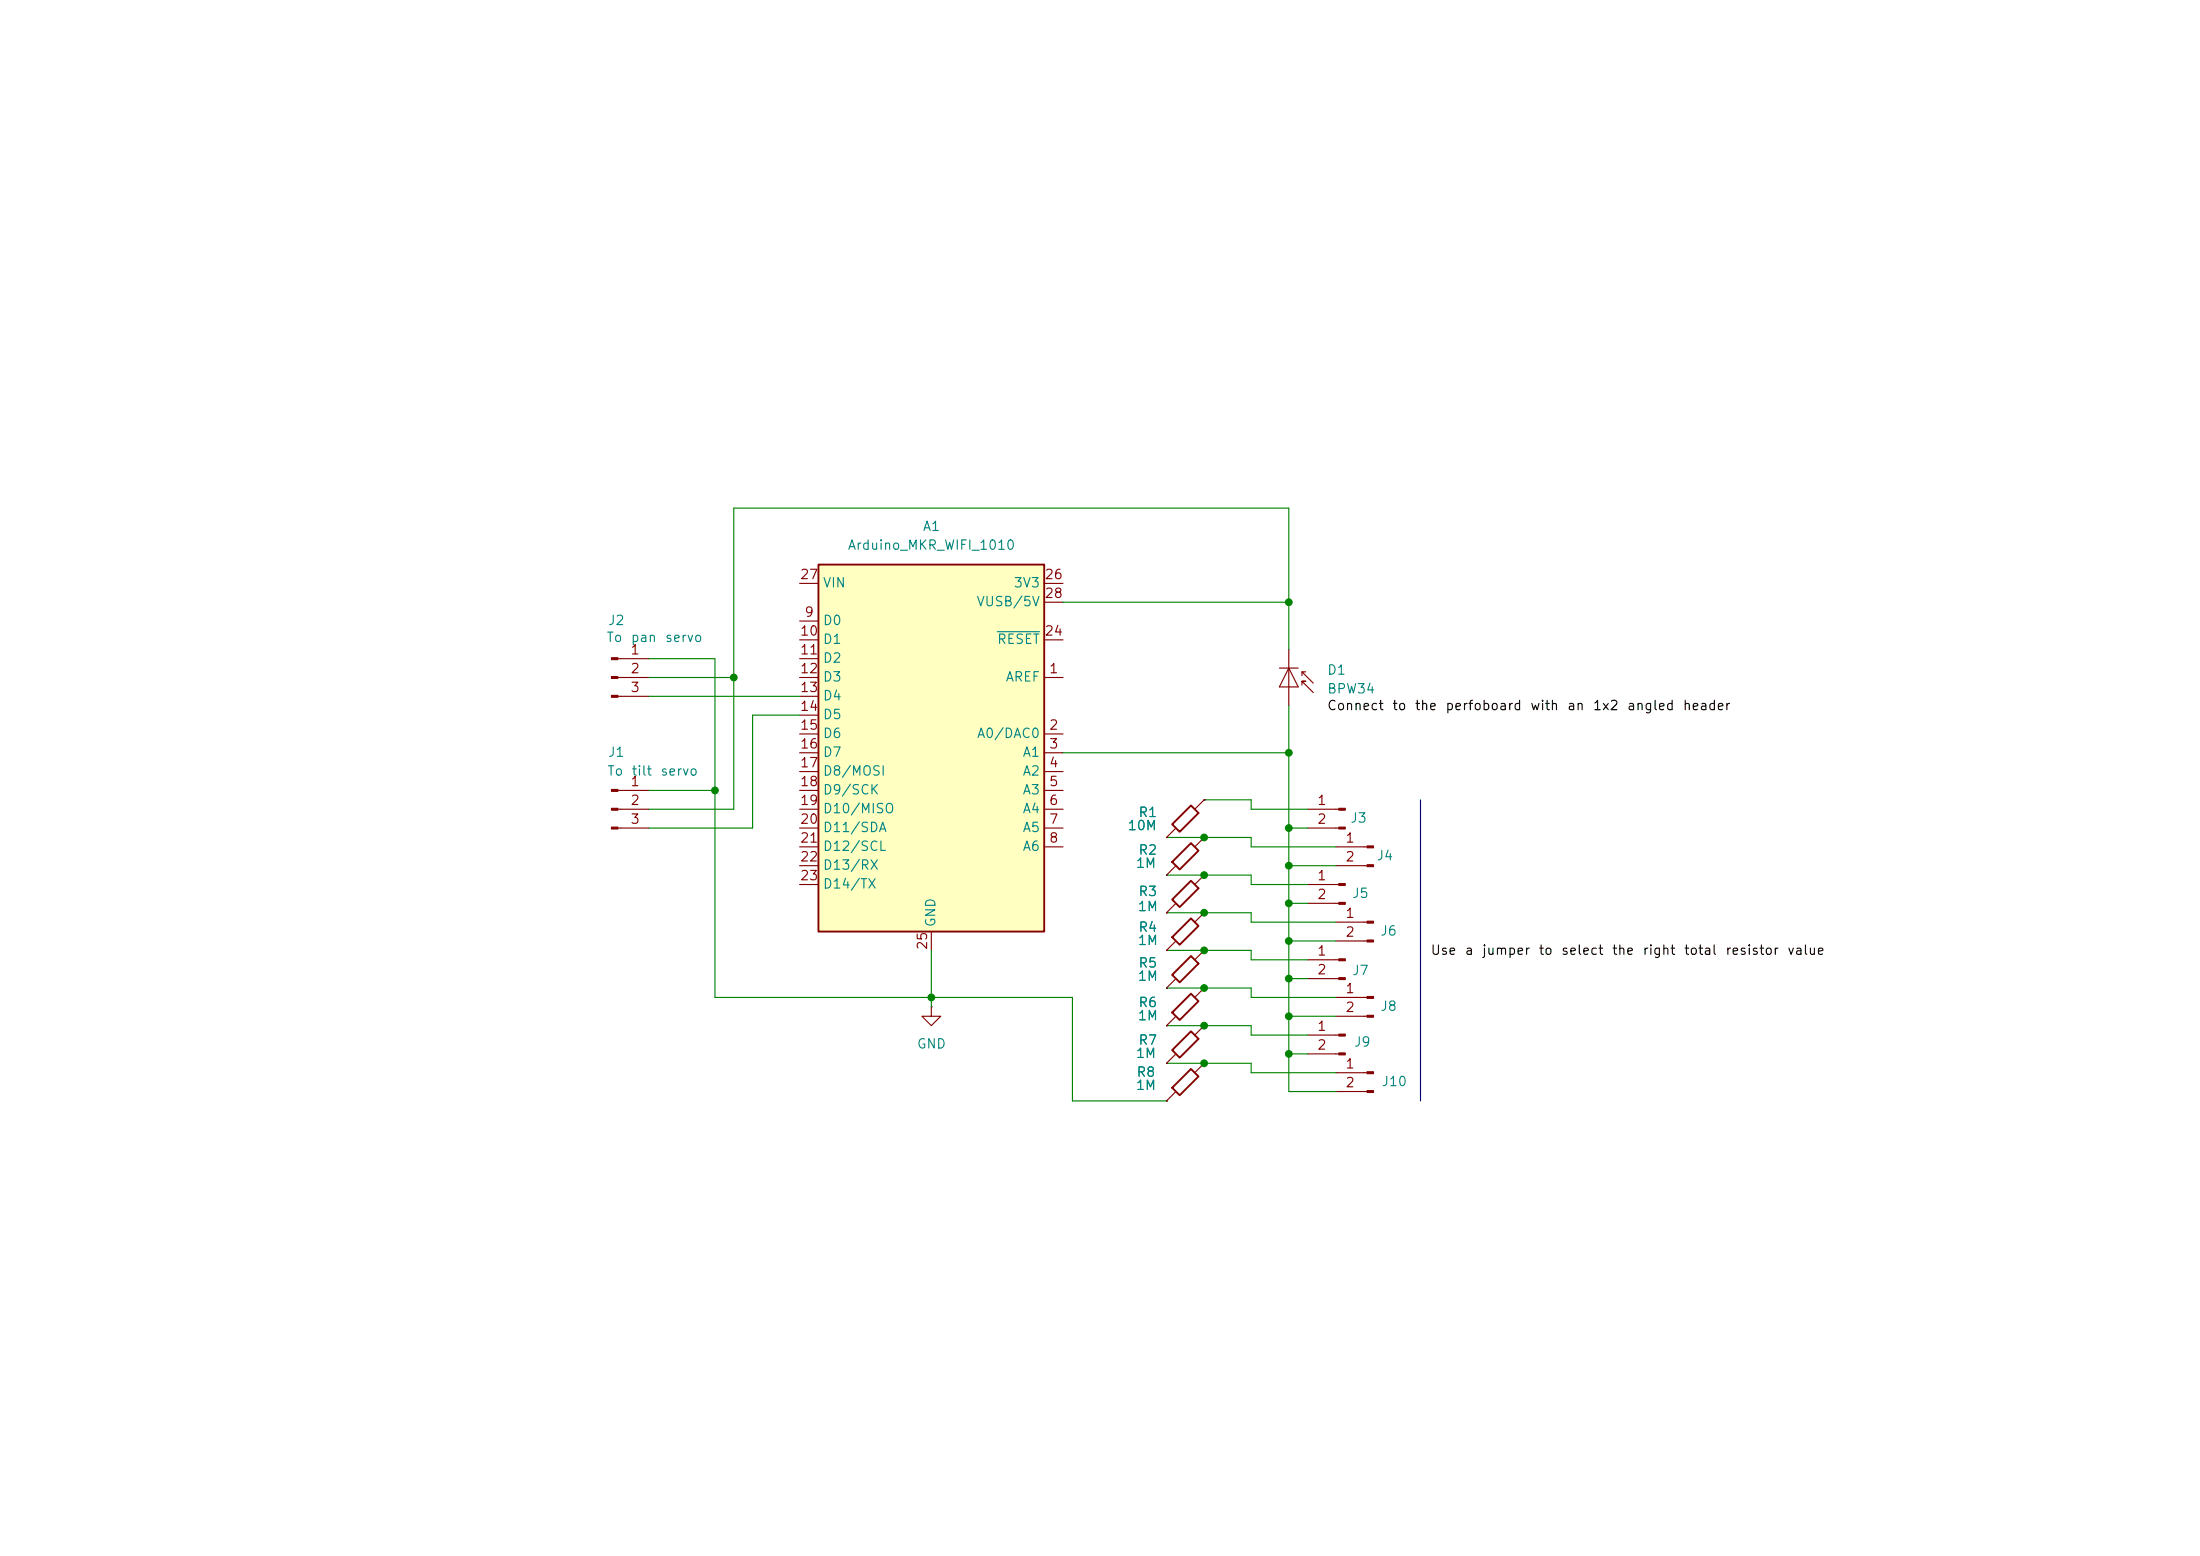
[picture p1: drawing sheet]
(kicad_sch
 (version 20260306)
 (generator "eeschema")
 (generator_version "10.0")
 (paper "A4")
 (lib_symbols
  (symbol "Connector:Conn_01x02_Pin"
   (pin_names
    (offset 1.016) (hide yes)) (exclude_from_sim no) (in_bom yes) (on_board yes)
   (in_pos_files yes)
   (duplicate_pin_numbers_are_jumpers no)
   (property "Reference" "J" (at 0 2.54 0) (show_name no) (do_not_autoplace no) (effects (font (size 1.27 1.27))))
   (property "Value" "Conn_01x02_Pin" (at 0 -5.08 0) (show_name no) (do_not_autoplace no) (effects (font (size 1.27 1.27))))
   (property "Footprint" "" (at 0 0 0) (show_name no) (do_not_autoplace no) (hide yes) (effects (font (size 1.27 1.27))))
   (property "Datasheet" "" (at 0 0 0) (show_name no) (do_not_autoplace no) (hide yes) (effects (font (size 1.27 1.27))))
   (property "Description" "Generic connector, single row, 01x02, script generated" (at 0 0 0) (show_name no) (do_not_autoplace no) (hide yes) (effects (font (size 1.27 1.27))))
   (property "ki_locked" "" (at 0 0 0) (show_name no) (do_not_autoplace no) (effects (font (size 1.27 1.27))))
   (symbol "Conn_01x02_Pin_1_1"
    (rectangle (start 0.8636 0.127) (end 0 -0.127) (stroke (width 0.1524) (type default)) (fill (type outline)))
    (rectangle (start 0.8636 -2.413) (end 0 -2.667) (stroke (width 0.1524) (type default)) (fill (type outline)))
    (polyline (pts (xy 1.27 0) (xy 0.8636 0)) (stroke (width 0.1524) (type default)) (fill (type none)))
    (polyline (pts (xy 1.27 -2.54) (xy 0.8636 -2.54)) (stroke (width 0.1524) (type default)) (fill (type none)))
    (pin passive line (at 5.08 0 180) (length 3.81) (name "Pin_1" (effects (font (size 1.27 1.27)))) (number "1" (effects (font (size 1.27 1.27)))))
    (pin passive line (at 5.08 -2.54 180) (length 3.81) (name "Pin_2" (effects (font (size 1.27 1.27)))) (number "2" (effects (font (size 1.27 1.27))))))
   (embedded_fonts no))
  (symbol "Connector:Conn_01x03_Pin"
   (pin_names
    (offset 1.016) (hide yes)) (exclude_from_sim no) (in_bom yes) (on_board yes)
   (in_pos_files yes)
   (duplicate_pin_numbers_are_jumpers no)
   (property "Reference" "J" (at 0 5.08 0) (show_name no) (do_not_autoplace no) (effects (font (size 1.27 1.27))))
   (property "Value" "Conn_01x03_Pin" (at 0 -5.08 0) (show_name no) (do_not_autoplace no) (effects (font (size 1.27 1.27))))
   (property "Footprint" "" (at 0 0 0) (show_name no) (do_not_autoplace no) (hide yes) (effects (font (size 1.27 1.27))))
   (property "Datasheet" "" (at 0 0 0) (show_name no) (do_not_autoplace no) (hide yes) (effects (font (size 1.27 1.27))))
   (property "Description" "Generic connector, single row, 01x03, script generated" (at 0 0 0) (show_name no) (do_not_autoplace no) (hide yes) (effects (font (size 1.27 1.27))))
   (property "ki_locked" "" (at 0 0 0) (show_name no) (do_not_autoplace no) (effects (font (size 1.27 1.27))))
   (symbol "Conn_01x03_Pin_1_1"
    (rectangle (start 0.8636 2.667) (end 0 2.413) (stroke (width 0.1524) (type default)) (fill (type outline)))
    (rectangle (start 0.8636 0.127) (end 0 -0.127) (stroke (width 0.1524) (type default)) (fill (type outline)))
    (rectangle (start 0.8636 -2.413) (end 0 -2.667) (stroke (width 0.1524) (type default)) (fill (type outline)))
    (polyline (pts (xy 1.27 2.54) (xy 0.8636 2.54)) (stroke (width 0.1524) (type default)) (fill (type none)))
    (polyline (pts (xy 1.27 0) (xy 0.8636 0)) (stroke (width 0.1524) (type default)) (fill (type none)))
    (polyline (pts (xy 1.27 -2.54) (xy 0.8636 -2.54)) (stroke (width 0.1524) (type default)) (fill (type none)))
    (pin passive line (at 5.08 2.54 180) (length 3.81) (name "Pin_1" (effects (font (size 1.27 1.27)))) (number "1" (effects (font (size 1.27 1.27)))))
    (pin passive line (at 5.08 0 180) (length 3.81) (name "Pin_2" (effects (font (size 1.27 1.27)))) (number "2" (effects (font (size 1.27 1.27)))))
    (pin passive line (at 5.08 -2.54 180) (length 3.81) (name "Pin_3" (effects (font (size 1.27 1.27)))) (number "3" (effects (font (size 1.27 1.27))))))
   (embedded_fonts no))
  (symbol "Device:R_45deg"
   (pin_numbers (hide yes))
   (pin_names
    (offset 0)) (exclude_from_sim no) (in_bom yes) (on_board yes)
   (in_pos_files yes)
   (duplicate_pin_numbers_are_jumpers no)
   (property "Reference" "R" (at 5.08 2.54 0) (show_name no) (do_not_autoplace no) (effects (font (size 1.27 1.27))))
   (property "Value" "R_45deg" (at 8.255 0.635 0) (show_name no) (do_not_autoplace no) (effects (font (size 1.27 1.27))))
   (property "Footprint" "" (at 0 -1.778 0) (show_name no) (do_not_autoplace no) (hide yes) (effects (font (size 1.27 1.27))))
   (property "Datasheet" "" (at 0 0 0) (show_name no) (do_not_autoplace no) (hide yes) (effects (font (size 1.27 1.27))))
   (property "Description" "Resistor, rotated by 45°" (at 0 0 0) (show_name no) (do_not_autoplace no) (hide yes) (effects (font (size 1.27 1.27))))
   (symbol "R_45deg_0_1"
    (polyline (pts (xy -2.54 2.54) (xy -1.27 1.27)) (stroke (width 0) (type default)) (fill (type none)))
    (polyline (pts (xy 1.27 -1.27) (xy 2.54 -2.54)) (stroke (width 0) (type default)) (fill (type none))))
   (symbol "R_45deg_1_1"
    (polyline (pts (xy -1.778 0.762) (xy 0.762 -1.778) (xy 1.778 -0.762) (xy -0.762 1.778) (xy -1.778 0.762)) (stroke (width 0.254) (type default)) (fill (type none)))
    (pin passive line (at -2.54 2.54 0) (length 0) (name "" (effects (font (size 1.27 1.27)))) (number "1" (effects (font (size 1.27 1.27)))))
    (pin passive line (at 2.54 -2.54 180) (length 0) (name "" (effects (font (size 1.27 1.27)))) (number "2" (effects (font (size 1.27 1.27))))))
   (embedded_fonts no))
  (symbol "MCU_Module:Arduino_MKR_Wifi_1010" (exclude_from_sim no) (in_bom yes) (on_board yes)
   (in_pos_files yes)
   (duplicate_pin_numbers_are_jumpers no)
   (property "Reference" "A" (at -14.986 23.622 0) (show_name no) (do_not_autoplace no) (effects (font (size 1.27 1.27)) (justify left bottom)))
   (property "Value" "Arduino_MKR_WIFI_1010" (at 3.81 -28.194 0) (show_name no) (do_not_autoplace no) (effects (font (size 1.27 1.27)) (justify left top)))
   (property "Footprint" "" (at 13.716 -34.036 0) (show_name no) (do_not_autoplace no) (hide yes) (effects (font
    (face "SF Arabic") (size 1.27 1.27)
    (italic yes))))
   (property "Datasheet" "" (at 39.116 -31.496 0) (show_name no) (do_not_autoplace no) (hide yes) (effects (font (size 1.27 1.27))))
   (property "Description" "" (at 138.43 -28.956 0) (show_name no) (do_not_autoplace no) (hide yes) (effects (font (size 1.27 1.27))))
   (symbol "Arduino_MKR_Wifi_1010_0_1"
    (rectangle (start -15.24 22.86) (end 15.24 -26.67) (stroke (width 0.254) (type default)) (fill (type background))))
   (symbol "Arduino_MKR_Wifi_1010_1_1"
    (pin input line (at 17.78 7.62 180) (length 2.54) (name "AREF" (effects (font (size 1.27 1.27)))) (number "1" (effects (font (size 1.27 1.27)))))
    (pin bidirectional line (at 17.78 0 180) (length 2.54) (name "A0/DAC0" (effects (font (size 1.27 1.27)))) (number "2" (effects (font (size 1.27 1.27)))))
    (pin bidirectional line (at 17.78 -2.54 180) (length 2.54) (name "A1" (effects (font (size 1.27 1.27)))) (number "3" (effects (font (size 1.27 1.27)))))
    (pin bidirectional line (at 17.78 -5.08 180) (length 2.54) (name "A2" (effects (font (size 1.27 1.27)))) (number "4" (effects (font (size 1.27 1.27)))))
    (pin bidirectional line (at 17.78 -7.62 180) (length 2.54) (name "A3" (effects (font (size 1.27 1.27)))) (number "5" (effects (font (size 1.27 1.27)))))
    (pin bidirectional line (at 17.78 -10.16 180) (length 2.54) (name "A4" (effects (font (size 1.27 1.27)))) (number "6" (effects (font (size 1.27 1.27)))))
    (pin bidirectional line (at 17.78 -12.7 180) (length 2.54) (name "A5" (effects (font (size 1.27 1.27)))) (number "7" (effects (font (size 1.27 1.27)))))
    (pin bidirectional line (at 17.78 -15.24 180) (length 2.54) (name "A6" (effects (font (size 1.27 1.27)))) (number "8" (effects (font (size 1.27 1.27)))))
    (pin bidirectional line (at -17.78 15.24 0) (length 2.54) (name "D0" (effects (font (size 1.27 1.27)))) (number "9" (effects (font (size 1.27 1.27)))))
    (pin bidirectional line (at -17.78 12.7 0) (length 2.54) (name "D1" (effects (font (size 1.27 1.27)))) (number "10" (effects (font (size 1.27 1.27)))))
    (pin bidirectional line (at -17.78 10.16 0) (length 2.54) (name "D2" (effects (font (size 1.27 1.27)))) (number "11" (effects (font (size 1.27 1.27)))))
    (pin bidirectional line (at -17.78 7.62 0) (length 2.54) (name "D3" (effects (font (size 1.27 1.27)))) (number "12" (effects (font (size 1.27 1.27)))))
    (pin bidirectional line (at -17.78 5.08 0) (length 2.54) (name "D4" (effects (font (size 1.27 1.27)))) (number "13" (effects (font (size 1.27 1.27)))))
    (pin bidirectional line (at -17.78 2.54 0) (length 2.54) (name "D5" (effects (font (size 1.27 1.27)))) (number "14" (effects (font (size 1.27 1.27)))))
    (pin bidirectional line (at -17.78 0 0) (length 2.54) (name "D6" (effects (font (size 1.27 1.27)))) (number "15" (effects (font (size 1.27 1.27)))))
    (pin bidirectional line (at -17.78 -2.54 0) (length 2.54) (name "D7" (effects (font (size 1.27 1.27)))) (number "16" (effects (font (size 1.27 1.27)))))
    (pin bidirectional line (at -17.78 -5.08 0) (length 2.54) (name "D8/MOSI" (effects (font (size 1.27 1.27)))) (number "17" (effects (font (size 1.27 1.27)))))
    (pin bidirectional line (at -17.78 -7.62 0) (length 2.54) (name "D9/SCK" (effects (font (size 1.27 1.27)))) (number "18" (effects (font (size 1.27 1.27)))))
    (pin bidirectional line (at -17.78 -10.16 0) (length 2.54) (name "D10/MISO" (effects (font (size 1.27 1.27)))) (number "19" (effects (font (size 1.27 1.27)))))
    (pin bidirectional line (at -17.78 -12.7 0) (length 2.54) (name "D11/SDA" (effects (font (size 1.27 1.27)))) (number "20" (effects (font (size 1.27 1.27)))))
    (pin bidirectional line (at -17.78 -15.24 0) (length 2.54) (name "D12/SCL" (effects (font (size 1.27 1.27)))) (number "21" (effects (font (size 1.27 1.27)))))
    (pin bidirectional line (at -17.78 -17.78 0) (length 2.54) (name "D13/RX" (effects (font (size 1.27 1.27)))) (number "22" (effects (font (size 1.27 1.27)))))
    (pin bidirectional line (at -17.78 -20.32 0) (length 2.54) (name "D14/TX" (effects (font (size 1.27 1.27)))) (number "23" (effects (font (size 1.27 1.27)))))
    (pin input line (at 17.78 12.7 180) (length 2.54) (name "~{RESET}" (effects (font (size 1.27 1.27)))) (number "24" (effects (font (size 1.27 1.27)))))
    (pin power_in line (at 0 -29.21 90) (length 2.54) (name "GND" (effects (font (size 1.27 1.27)))) (number "25" (effects (font (size 1.27 1.27)))))
    (pin power_out line (at 17.78 20.32 180) (length 2.54) (name "3V3" (effects (font (size 1.27 1.27)))) (number "26" (effects (font (size 1.27 1.27)))))
    (pin power_in line (at -17.78 20.32 0) (length 2.54) (name "VIN" (effects (font (size 1.27 1.27)))) (number "27" (effects (font (size 1.27 1.27)))))
    (pin power_out line (at 17.78 17.78 180) (length 2.54) (name "VUSB/5V" (effects (font (size 1.27 1.27)))) (number "28" (effects (font (size 1.27 1.27)))))
    (pin passive line (at 0 -29.21 90) (length 2.54) (hide yes) (name "GND" (effects (font (size 1.27 1.27)))) (number "29" (effects (font (size 1.27 1.27))))))
   (embedded_fonts no))
  (symbol "Sensor_Optical:BPW34"
   (pin_numbers (hide yes))
   (pin_names
    (offset 1.016) (hide yes)) (exclude_from_sim no) (in_bom yes) (on_board yes)
   (in_pos_files yes)
   (duplicate_pin_numbers_are_jumpers no)
   (property "Reference" "D" (at 0.508 1.778 0) (show_name no) (do_not_autoplace no) (effects (font (size 1.27 1.27)) (justify left)))
   (property "Value" "BPW34" (at -1.016 -2.794 0) (show_name no) (do_not_autoplace no) (effects (font (size 1.27 1.27))))
   (property "Footprint" "OptoDevice:Osram_DIL2_4.3x4.65mm_P5.08mm" (at 0 4.445 0) (show_name no) (do_not_autoplace no) (hide yes) (effects (font (size 1.27 1.27))))
   (property "Datasheet" "http://www.vishay.com/docs/81521/bpw34.pdf" (at -1.27 0 0) (show_name no) (do_not_autoplace no) (hide yes) (effects (font (size 1.27 1.27))))
   (property "Description" "Silicon PIN Photodiode" (at 0 0 0) (show_name no) (do_not_autoplace no) (hide yes) (effects (font (size 1.27 1.27))))
   (symbol "BPW34_0_1"
    (polyline (pts (xy -2.54 1.27) (xy -2.54 -1.27)) (stroke (width 0.1524) (type default)) (fill (type none)))
    (polyline (pts (xy -2.032 1.778) (xy -1.524 1.778)) (stroke (width 0) (type default)) (fill (type none)))
    (polyline (pts (xy -0.508 3.302) (xy -2.032 1.778) (xy -2.032 2.286)) (stroke (width 0) (type default)) (fill (type none)))
    (polyline (pts (xy 0 1.27) (xy -2.54 0) (xy 0 -1.27)) (stroke (width 0) (type default)) (fill (type none)))
    (polyline (pts (xy 0 0) (xy -2.54 0)) (stroke (width 0) (type default)) (fill (type none)))
    (polyline (pts (xy 0 -1.27) (xy 0 1.27)) (stroke (width 0) (type default)) (fill (type none)))
    (polyline (pts (xy 0.762 3.302) (xy -0.762 1.778) (xy -0.762 2.286) (xy -0.762 1.778) (xy -0.254 1.778)) (stroke (width 0) (type default)) (fill (type none))))
   (symbol "BPW34_1_1"
    (pin passive line (at -5.08 0 0) (length 2.54) (name "K" (effects (font (size 1.27 1.27)))) (number "1" (effects (font (size 1.27 1.27)))))
    (pin passive line (at 2.54 0 180) (length 2.54) (name "A" (effects (font (size 1.27 1.27)))) (number "2" (effects (font (size 1.27 1.27))))))
   (embedded_fonts no))
  (symbol "power:GND"
   (power global)
   (pin_numbers (hide yes))
   (pin_names
    (offset 0) (hide yes)) (exclude_from_sim no) (in_bom yes) (on_board yes)
   (in_pos_files yes)
   (duplicate_pin_numbers_are_jumpers no)
   (property "Reference" "#PWR" (at 0 -6.35 0) (show_name no) (do_not_autoplace no) (hide yes) (effects (font (size 1.27 1.27))))
   (property "Value" "GND" (at 0 -3.81 0) (show_name no) (do_not_autoplace no) (effects (font (size 1.27 1.27))))
   (property "Footprint" "" (at 0 0 0) (show_name no) (do_not_autoplace no) (hide yes) (effects (font (size 1.27 1.27))))
   (property "Datasheet" "" (at 0 0 0) (show_name no) (do_not_autoplace no) (hide yes) (effects (font (size 1.27 1.27))))
   (property "Description" "Power symbol creates a global label with name \"GND\" , ground" (at 0 0 0) (show_name no) (do_not_autoplace no) (hide yes) (effects (font (size 1.27 1.27))))
   (symbol "GND_0_1"
    (polyline (pts (xy 0 0) (xy 0 -1.27) (xy 1.27 -1.27) (xy 0 -2.54) (xy -1.27 -1.27) (xy 0 -1.27)) (stroke (width 0) (type default)) (fill (type none))))
   (symbol "GND_1_1"
    (pin power_in line (at 0 0 270) (length 0) (name "" (effects (font (size 1.27 1.27)))) (number "1" (effects (font (size 1.27 1.27))))))
   (embedded_fonts no)))
 (junction
  (at 162.56 123.19)
  (diameter 0)
  (color 0 0 0 0))
 (junction
  (at 162.56 138.43)
  (diameter 0)
  (color 0 0 0 0))
 (junction
  (at 173.99 137.16)
  (diameter 0)
  (color 0 0 0 0))
 (junction
  (at 173.99 101.6)
  (diameter 0)
  (color 0 0 0 0))
 (junction
  (at 173.99 111.76)
  (diameter 0)
  (color 0 0 0 0))
 (junction
  (at 96.52 106.68)
  (diameter 0)
  (color 0 0 0 0))
 (junction
  (at 173.99 116.84)
  (diameter 0)
  (color 0 0 0 0))
 (junction
  (at 162.56 128.27)
  (diameter 0)
  (color 0 0 0 0))
 (junction
  (at 125.73 134.62)
  (diameter 0)
  (color 0 0 0 0))
 (junction
  (at 173.99 127)
  (diameter 0)
  (color 0 0 0 0))
 (junction
  (at 173.99 132.08)
  (diameter 0)
  (color 0 0 0 0))
 (junction
  (at 99.06 91.44)
  (diameter 0)
  (color 0 0 0 0))
 (junction
  (at 162.56 113.03)
  (diameter 0)
  (color 0 0 0 0))
 (junction
  (at 162.56 118.11)
  (diameter 0)
  (color 0 0 0 0))
 (junction
  (at 162.56 133.35)
  (diameter 0)
  (color 0 0 0 0))
 (junction
  (at 173.99 81.28)
  (diameter 0)
  (color 0 0 0 0))
 (junction
  (at 162.56 143.51)
  (diameter 0)
  (color 0 0 0 0))
 (junction
  (at 173.99 142.24)
  (diameter 0)
  (color 0 0 0 0))
 (junction
  (at 173.99 121.92)
  (diameter 0)
  (color 0 0 0 0))
 (wire
  (pts (xy 87.63 93.98) (xy 107.95 93.98))
  (stroke (width 0) (type default)))
 (wire
  (pts (xy 101.6 111.76) (xy 101.6 96.52))
  (stroke (width 0) (type default)))
 (wire
  (pts (xy 173.99 132.08) (xy 176.53 132.08))
  (stroke (width 0) (type default)))
 (wire
  (pts (xy 168.91 124.46) (xy 168.91 123.19))
  (stroke (width 0) (type default)))
 (wire
  (pts (xy 168.91 143.51) (xy 162.56 143.51))
  (stroke (width 0) (type default)))
 (wire
  (pts (xy 173.99 137.16) (xy 173.99 142.24))
  (stroke (width 0) (type default)))
 (wire
  (pts (xy 157.48 128.27) (xy 162.56 128.27))
  (stroke (width 0) (type default)))
 (wire
  (pts (xy 157.48 148.59) (xy 144.78 148.59))
  (stroke (width 0) (type default)))
 (wire
  (pts (xy 173.99 95.25) (xy 173.99 101.6))
  (stroke (width 0) (type default)))
 (wire
  (pts (xy 168.91 119.38) (xy 168.91 118.11))
  (stroke (width 0) (type default)))
 (wire
  (pts (xy 176.53 129.54) (xy 168.91 129.54))
  (stroke (width 0) (type default)))
 (wire
  (pts (xy 144.78 134.62) (xy 125.73 134.62))
  (stroke (width 0) (type default)))
 (wire
  (pts (xy 173.99 68.58) (xy 173.99 81.28))
  (stroke (width 0) (type default)))
 (wire
  (pts (xy 168.91 114.3) (xy 168.91 113.03))
  (stroke (width 0) (type default)))
 (wire
  (pts (xy 157.48 113.03) (xy 162.56 113.03))
  (stroke (width 0) (type default)))
 (wire
  (pts (xy 125.73 134.62) (xy 125.73 135.89))
  (stroke (width 0) (type default)))
 (wire
  (pts (xy 96.52 134.62) (xy 125.73 134.62))
  (stroke (width 0) (type default)))
 (wire
  (pts (xy 173.99 81.28) (xy 173.99 87.63))
  (stroke (width 0) (type default)))
 (wire
  (pts (xy 168.91 107.95) (xy 162.56 107.95))
  (stroke (width 0) (type default)))
 (wire
  (pts (xy 173.99 127) (xy 180.34 127))
  (stroke (width 0) (type default)))
 (wire
  (pts (xy 173.99 142.24) (xy 176.53 142.24))
  (stroke (width 0) (type default)))
 (wire
  (pts (xy 101.6 96.52) (xy 107.95 96.52))
  (stroke (width 0) (type default)))
 (wire
  (pts (xy 87.63 88.9) (xy 96.52 88.9))
  (stroke (width 0) (type default)))
 (wire
  (pts (xy 168.91 113.03) (xy 162.56 113.03))
  (stroke (width 0) (type default)))
 (polyline
  (pts (xy 191.77 107.95) (xy 191.77 148.59))
  (stroke (width 0) (type default)))
 (wire
  (pts (xy 125.73 128.27) (xy 125.73 134.62))
  (stroke (width 0) (type default)))
 (wire
  (pts (xy 173.99 147.32) (xy 180.34 147.32))
  (stroke (width 0) (type default)))
 (wire
  (pts (xy 180.34 124.46) (xy 168.91 124.46))
  (stroke (width 0) (type default)))
 (wire
  (pts (xy 168.91 118.11) (xy 162.56 118.11))
  (stroke (width 0) (type default)))
 (wire
  (pts (xy 143.51 81.28) (xy 173.99 81.28))
  (stroke (width 0) (type default)))
 (wire
  (pts (xy 143.51 101.6) (xy 173.99 101.6))
  (stroke (width 0) (type default)))
 (wire
  (pts (xy 180.34 144.78) (xy 168.91 144.78))
  (stroke (width 0) (type default)))
 (wire
  (pts (xy 87.63 109.22) (xy 99.06 109.22))
  (stroke (width 0) (type default)))
 (wire
  (pts (xy 173.99 116.84) (xy 173.99 121.92))
  (stroke (width 0) (type default)))
 (wire
  (pts (xy 176.53 109.22) (xy 168.91 109.22))
  (stroke (width 0) (type default)))
 (wire
  (pts (xy 180.34 114.3) (xy 168.91 114.3))
  (stroke (width 0) (type default)))
 (wire
  (pts (xy 96.52 88.9) (xy 96.52 106.68))
  (stroke (width 0) (type default)))
 (wire
  (pts (xy 173.99 132.08) (xy 173.99 137.16))
  (stroke (width 0) (type default)))
 (wire
  (pts (xy 176.53 111.76) (xy 173.99 111.76))
  (stroke (width 0) (type default)))
 (wire
  (pts (xy 99.06 91.44) (xy 99.06 68.58))
  (stroke (width 0) (type default)))
 (wire
  (pts (xy 157.48 143.51) (xy 162.56 143.51))
  (stroke (width 0) (type default)))
 (wire
  (pts (xy 157.48 138.43) (xy 162.56 138.43))
  (stroke (width 0) (type default)))
 (wire
  (pts (xy 87.63 91.44) (xy 99.06 91.44))
  (stroke (width 0) (type default)))
 (wire
  (pts (xy 173.99 111.76) (xy 173.99 116.84))
  (stroke (width 0) (type default)))
 (wire
  (pts (xy 99.06 68.58) (xy 173.99 68.58))
  (stroke (width 0) (type default)))
 (wire
  (pts (xy 157.48 118.11) (xy 162.56 118.11))
  (stroke (width 0) (type default)))
 (wire
  (pts (xy 168.91 139.7) (xy 168.91 138.43))
  (stroke (width 0) (type default)))
 (wire
  (pts (xy 173.99 121.92) (xy 173.99 127))
  (stroke (width 0) (type default)))
 (wire
  (pts (xy 96.52 106.68) (xy 96.52 134.62))
  (stroke (width 0) (type default)))
 (wire
  (pts (xy 168.91 138.43) (xy 162.56 138.43))
  (stroke (width 0) (type default)))
 (wire
  (pts (xy 157.48 123.19) (xy 162.56 123.19))
  (stroke (width 0) (type default)))
 (wire
  (pts (xy 168.91 109.22) (xy 168.91 107.95))
  (stroke (width 0) (type default)))
 (wire
  (pts (xy 87.63 111.76) (xy 101.6 111.76))
  (stroke (width 0) (type default)))
 (wire
  (pts (xy 144.78 148.59) (xy 144.78 134.62))
  (stroke (width 0) (type default)))
 (wire
  (pts (xy 157.48 133.35) (xy 162.56 133.35))
  (stroke (width 0) (type default)))
 (wire
  (pts (xy 87.63 106.68) (xy 96.52 106.68))
  (stroke (width 0) (type default)))
 (wire
  (pts (xy 168.91 134.62) (xy 168.91 133.35))
  (stroke (width 0) (type default)))
 (wire
  (pts (xy 162.56 128.27) (xy 168.91 128.27))
  (stroke (width 0) (type default)))
 (wire
  (pts (xy 168.91 144.78) (xy 168.91 143.51))
  (stroke (width 0) (type default)))
 (wire
  (pts (xy 173.99 121.92) (xy 176.53 121.92))
  (stroke (width 0) (type default)))
 (wire
  (pts (xy 173.99 127) (xy 173.99 132.08))
  (stroke (width 0) (type default)))
 (wire
  (pts (xy 99.06 109.22) (xy 99.06 91.44))
  (stroke (width 0) (type default)))
 (wire
  (pts (xy 176.53 139.7) (xy 168.91 139.7))
  (stroke (width 0) (type default)))
 (wire
  (pts (xy 180.34 134.62) (xy 168.91 134.62))
  (stroke (width 0) (type default)))
 (wire
  (pts (xy 173.99 116.84) (xy 180.34 116.84))
  (stroke (width 0) (type default)))
 (wire
  (pts (xy 173.99 101.6) (xy 173.99 111.76))
  (stroke (width 0) (type default)))
 (wire
  (pts (xy 168.91 133.35) (xy 162.56 133.35))
  (stroke (width 0) (type default)))
 (wire
  (pts (xy 176.53 119.38) (xy 168.91 119.38))
  (stroke (width 0) (type default)))
 (wire
  (pts (xy 168.91 123.19) (xy 162.56 123.19))
  (stroke (width 0) (type default)))
 (wire
  (pts (xy 168.91 129.54) (xy 168.91 128.27))
  (stroke (width 0) (type default)))
 (wire
  (pts (xy 173.99 137.16) (xy 180.34 137.16))
  (stroke (width 0) (type default)))
 (wire
  (pts (xy 173.99 142.24) (xy 173.99 147.32))
  (stroke (width 0) (type default)))
 (label "Connect to the perfoboard with an 1x2 angled header"
  (at 179.07 96.52 0)
  (effects (font (size 1.27 1.27)) (justify left bottom)))
 (label "Use a jumper to select the right total resistor value"
  (at 193.04 129.54 0)
  (effects (font (size 1.27 1.27)) (justify left bottom)))
 (symbol
  (lib_id "Connector:Conn_01x02_Pin")
  (at 181.61 119.38 0)
  (mirror y)
  (unit 1)
  (body_style 1)
  (exclude_from_sim no)
  (in_bom yes)
  (on_board yes)
  (in_pos_files yes)
  (dnp no)
  (property "Reference" "J5" (at 183.642 120.65 0) (show_name no) (do_not_autoplace no) (effects (font (size 1.27 1.27))))
  (property "Value" "Conn_01x02_Pin" (at 191.77 121.666 0) (hide yes) (show_name no) (do_not_autoplace no) (effects (font (size 1.27 1.27))))
  (property "Footprint" "" (at 181.61 119.38 0) (hide yes) (show_name no) (do_not_autoplace no) (effects (font (size 1.27 1.27))))
  (property "Datasheet" "" (at 181.61 119.38 0) (hide yes) (show_name no) (do_not_autoplace no) (effects (font (size 1.27 1.27))))
  (property "Description" "Generic connector, single row, 01x02, script generated" (at 181.61 119.38 0) (hide yes) (show_name no) (do_not_autoplace no) (effects (font (size 1.27 1.27))))
  (pin "2")
  (pin "1"))
 (symbol
  (lib_id "Device:R_45deg")
  (at 160.02 120.65 0)
  (mirror y)
  (unit 1)
  (body_style 1)
  (exclude_from_sim no)
  (in_bom yes)
  (on_board yes)
  (in_pos_files yes)
  (dnp no)
  (property "Reference" "R3" (at 154.94 120.396 0) (show_name no) (do_not_autoplace no) (effects (font (size 1.27 1.27))))
  (property "Value" "1M" (at 154.94 122.428 0) (show_name no) (do_not_autoplace no) (effects (font (size 1.27 1.27))))
  (property "Footprint" "" (at 160.02 122.428 0) (hide yes) (show_name no) (do_not_autoplace no) (effects (font (size 1.27 1.27))))
  (property "Datasheet" "" (at 160.02 120.65 0) (hide yes) (show_name no) (do_not_autoplace no) (effects (font (size 1.27 1.27))))
  (property "Description" "Resistor, rotated by 45°" (at 160.02 120.65 0) (hide yes) (show_name no) (do_not_autoplace no) (effects (font (size 1.27 1.27))))
  (pin "2")
  (pin "1"))
 (symbol
  (lib_id "Sensor_Optical:BPW34")
  (at 173.99 92.71 270)
  (unit 1)
  (body_style 1)
  (exclude_from_sim no)
  (in_bom yes)
  (on_board yes)
  (in_pos_files yes)
  (dnp no)
  (fields_autoplaced yes)
  (property "Reference" "D1" (at 179.07 90.5128 90) (show_name no) (do_not_autoplace no) (effects (font (size 1.27 1.27)) (justify left)))
  (property "Value" "BPW34" (at 179.07 93.0528 90) (show_name no) (do_not_autoplace no) (effects (font (size 1.27 1.27)) (justify left)))
  (property "Footprint" "OptoDevice:Osram_DIL2_4.3x4.65mm_P5.08mm" (at 178.435 92.71 0) (hide yes) (show_name no) (do_not_autoplace no) (effects (font (size 1.27 1.27))))
  (property "Datasheet" "http://www.vishay.com/docs/81521/bpw34.pdf" (at 173.99 91.44 0) (hide yes) (show_name no) (do_not_autoplace no) (effects (font (size 1.27 1.27))))
  (property "Description" "Silicon PIN Photodiode" (at 173.99 92.71 0) (hide yes) (show_name no) (do_not_autoplace no) (effects (font (size 1.27 1.27))))
  (pin "2")
  (pin "1"))
 (symbol
  (lib_id "Device:R_45deg")
  (at 160.02 115.57 0)
  (mirror x)
  (unit 1)
  (body_style 1)
  (exclude_from_sim no)
  (in_bom yes)
  (on_board yes)
  (in_pos_files yes)
  (dnp no)
  (property "Reference" "R2" (at 154.94 114.808 0) (show_name no) (do_not_autoplace no) (effects (font (size 1.27 1.27))))
  (property "Value" "1M" (at 154.686 116.586 0) (show_name no) (do_not_autoplace no) (effects (font (size 1.27 1.27))))
  (property "Footprint" "" (at 160.02 113.792 0) (hide yes) (show_name no) (do_not_autoplace no) (effects (font (size 1.27 1.27))))
  (property "Datasheet" "" (at 160.02 115.57 0) (hide yes) (show_name no) (do_not_autoplace no) (effects (font (size 1.27 1.27))))
  (property "Description" "Resistor, rotated by 45°" (at 160.02 115.57 0) (hide yes) (show_name no) (do_not_autoplace no) (effects (font (size 1.27 1.27))))
  (pin "2")
  (pin "1"))
 (symbol
  (lib_id "Device:R_45deg")
  (at 160.02 110.49 0)
  (mirror y)
  (unit 1)
  (body_style 1)
  (exclude_from_sim no)
  (in_bom yes)
  (on_board yes)
  (in_pos_files yes)
  (dnp no)
  (property "Reference" "R1" (at 154.94 109.728 0) (show_name no) (do_not_autoplace no) (effects (font (size 1.27 1.27))))
  (property "Value" "10M" (at 154.178 111.506 0) (show_name no) (do_not_autoplace yes) (effects (font (size 1.27 1.27))))
  (property "Footprint" "" (at 160.02 112.268 0) (hide yes) (show_name no) (do_not_autoplace no) (effects (font (size 1.27 1.27))))
  (property "Datasheet" "" (at 160.02 110.49 0) (hide yes) (show_name no) (do_not_autoplace no) (effects (font (size 1.27 1.27))))
  (property "Description" "Resistor, rotated by 45°" (at 160.02 110.49 0) (hide yes) (show_name no) (do_not_autoplace no) (effects (font (size 1.27 1.27))))
  (pin "2")
  (pin "1"))
 (symbol
  (lib_id "Connector:Conn_01x02_Pin")
  (at 185.42 114.3 0)
  (mirror y)
  (unit 1)
  (body_style 1)
  (exclude_from_sim no)
  (in_bom yes)
  (on_board yes)
  (in_pos_files yes)
  (dnp no)
  (property "Reference" "J4" (at 186.944 115.57 0) (show_name no) (do_not_autoplace no) (effects (font (size 1.27 1.27))))
  (property "Value" "Conn_01x02_Pin" (at 195.58 116.586 0) (hide yes) (show_name no) (do_not_autoplace no) (effects (font (size 1.27 1.27))))
  (property "Footprint" "" (at 185.42 114.3 0) (hide yes) (show_name no) (do_not_autoplace no) (effects (font (size 1.27 1.27))))
  (property "Datasheet" "" (at 185.42 114.3 0) (hide yes) (show_name no) (do_not_autoplace no) (effects (font (size 1.27 1.27))))
  (property "Description" "Generic connector, single row, 01x02, script generated" (at 185.42 114.3 0) (hide yes) (show_name no) (do_not_autoplace no) (effects (font (size 1.27 1.27))))
  (pin "2")
  (pin "1"))
 (symbol
  (lib_id "Connector:Conn_01x02_Pin")
  (at 185.42 134.62 0)
  (mirror y)
  (unit 1)
  (body_style 1)
  (exclude_from_sim no)
  (in_bom yes)
  (on_board yes)
  (in_pos_files yes)
  (dnp no)
  (property "Reference" "J8" (at 187.452 135.89 0) (show_name no) (do_not_autoplace no) (effects (font (size 1.27 1.27))))
  (property "Value" "Conn_01x02_Pin" (at 195.58 136.906 0) (hide yes) (show_name no) (do_not_autoplace no) (effects (font (size 1.27 1.27))))
  (property "Footprint" "" (at 185.42 134.62 0) (hide yes) (show_name no) (do_not_autoplace no) (effects (font (size 1.27 1.27))))
  (property "Datasheet" "" (at 185.42 134.62 0) (hide yes) (show_name no) (do_not_autoplace no) (effects (font (size 1.27 1.27))))
  (property "Description" "Generic connector, single row, 01x02, script generated" (at 185.42 134.62 0) (hide yes) (show_name no) (do_not_autoplace no) (effects (font (size 1.27 1.27))))
  (pin "2")
  (pin "1"))
 (symbol
  (lib_id "Connector:Conn_01x02_Pin")
  (at 185.42 124.46 0)
  (mirror y)
  (unit 1)
  (body_style 1)
  (exclude_from_sim no)
  (in_bom yes)
  (on_board yes)
  (in_pos_files yes)
  (dnp no)
  (property "Reference" "J6" (at 187.452 125.73 0) (show_name no) (do_not_autoplace no) (effects (font (size 1.27 1.27))))
  (property "Value" "Conn_01x02_Pin" (at 195.58 126.746 0) (hide yes) (show_name no) (do_not_autoplace no) (effects (font (size 1.27 1.27))))
  (property "Footprint" "" (at 185.42 124.46 0) (hide yes) (show_name no) (do_not_autoplace no) (effects (font (size 1.27 1.27))))
  (property "Datasheet" "" (at 185.42 124.46 0) (hide yes) (show_name no) (do_not_autoplace no) (effects (font (size 1.27 1.27))))
  (property "Description" "Generic connector, single row, 01x02, script generated" (at 185.42 124.46 0) (hide yes) (show_name no) (do_not_autoplace no) (effects (font (size 1.27 1.27))))
  (pin "2")
  (pin "1"))
 (symbol
  (lib_id "Connector:Conn_01x02_Pin")
  (at 185.42 144.78 0)
  (mirror y)
  (unit 1)
  (body_style 1)
  (exclude_from_sim no)
  (in_bom yes)
  (on_board yes)
  (in_pos_files yes)
  (dnp no)
  (property "Reference" "J10" (at 188.214 146.05 0) (show_name no) (do_not_autoplace no) (effects (font (size 1.27 1.27))))
  (property "Value" "Conn_01x02_Pin" (at 195.58 147.066 0) (hide yes) (show_name no) (do_not_autoplace no) (effects (font (size 1.27 1.27))))
  (property "Footprint" "" (at 185.42 144.78 0) (hide yes) (show_name no) (do_not_autoplace no) (effects (font (size 1.27 1.27))))
  (property "Datasheet" "" (at 185.42 144.78 0) (hide yes) (show_name no) (do_not_autoplace no) (effects (font (size 1.27 1.27))))
  (property "Description" "Generic connector, single row, 01x02, script generated" (at 185.42 144.78 0) (hide yes) (show_name no) (do_not_autoplace no) (effects (font (size 1.27 1.27))))
  (pin "2")
  (pin "1"))
 (symbol
  (lib_id "Device:R_45deg")
  (at 160.02 130.81 0)
  (mirror y)
  (unit 1)
  (body_style 1)
  (exclude_from_sim no)
  (in_bom yes)
  (on_board yes)
  (in_pos_files yes)
  (dnp no)
  (property "Reference" "R5" (at 154.94 130.048 0) (show_name no) (do_not_autoplace no) (effects (font (size 1.27 1.27))))
  (property "Value" "1M" (at 154.94 131.826 0) (show_name no) (do_not_autoplace no) (effects (font (size 1.27 1.27))))
  (property "Footprint" "" (at 160.02 132.588 0) (hide yes) (show_name no) (do_not_autoplace no) (effects (font (size 1.27 1.27))))
  (property "Datasheet" "" (at 160.02 130.81 0) (hide yes) (show_name no) (do_not_autoplace no) (effects (font (size 1.27 1.27))))
  (property "Description" "Resistor, rotated by 45°" (at 160.02 130.81 0) (hide yes) (show_name no) (do_not_autoplace no) (effects (font (size 1.27 1.27))))
  (pin "2")
  (pin "1"))
 (symbol
  (lib_id "Device:R_45deg")
  (at 160.02 146.05 0)
  (mirror x)
  (unit 1)
  (body_style 1)
  (exclude_from_sim no)
  (in_bom yes)
  (on_board yes)
  (in_pos_files yes)
  (dnp no)
  (property "Reference" "R8" (at 154.686 144.78 0) (show_name no) (do_not_autoplace no) (effects (font (size 1.27 1.27))))
  (property "Value" "1M" (at 154.686 146.558 0) (show_name no) (do_not_autoplace yes) (effects (font (size 1.27 1.27))))
  (property "Footprint" "" (at 160.02 144.272 0) (hide yes) (show_name no) (do_not_autoplace no) (effects (font (size 1.27 1.27))))
  (property "Datasheet" "" (at 160.02 146.05 0) (hide yes) (show_name no) (do_not_autoplace no) (effects (font (size 1.27 1.27))))
  (property "Description" "Resistor, rotated by 45°" (at 160.02 146.05 0) (hide yes) (show_name no) (do_not_autoplace no) (effects (font (size 1.27 1.27))))
  (pin "2")
  (pin "1"))
 (symbol
  (lib_id "Connector:Conn_01x02_Pin")
  (at 181.61 109.22 0)
  (mirror y)
  (unit 1)
  (body_style 1)
  (exclude_from_sim no)
  (in_bom yes)
  (on_board yes)
  (in_pos_files yes)
  (dnp no)
  (property "Reference" "J3" (at 183.388 110.49 0) (show_name no) (do_not_autoplace no) (effects (font (size 1.27 1.27))))
  (property "Value" "Conn_01x02_Pin" (at 191.77 111.506 0) (hide yes) (show_name no) (do_not_autoplace no) (effects (font (size 1.27 1.27))))
  (property "Footprint" "" (at 181.61 109.22 0) (hide yes) (show_name no) (do_not_autoplace no) (effects (font (size 1.27 1.27))))
  (property "Datasheet" "" (at 181.61 109.22 0) (hide yes) (show_name no) (do_not_autoplace no) (effects (font (size 1.27 1.27))))
  (property "Description" "Generic connector, single row, 01x02, script generated" (at 181.61 109.22 0) (hide yes) (show_name no) (do_not_autoplace no) (effects (font (size 1.27 1.27))))
  (pin "2")
  (pin "1"))
 (symbol
  (lib_id "Connector:Conn_01x02_Pin")
  (at 181.61 139.7 0)
  (mirror y)
  (unit 1)
  (body_style 1)
  (exclude_from_sim no)
  (in_bom yes)
  (on_board yes)
  (in_pos_files yes)
  (dnp no)
  (property "Reference" "J9" (at 183.896 140.716 0) (show_name no) (do_not_autoplace no) (effects (font (size 1.27 1.27))))
  (property "Value" "Conn_01x02_Pin" (at 191.77 141.986 0) (hide yes) (show_name no) (do_not_autoplace no) (effects (font (size 1.27 1.27))))
  (property "Footprint" "" (at 181.61 139.7 0) (hide yes) (show_name no) (do_not_autoplace no) (effects (font (size 1.27 1.27))))
  (property "Datasheet" "" (at 181.61 139.7 0) (hide yes) (show_name no) (do_not_autoplace no) (effects (font (size 1.27 1.27))))
  (property "Description" "Generic connector, single row, 01x02, script generated" (at 181.61 139.7 0) (hide yes) (show_name no) (do_not_autoplace no) (effects (font (size 1.27 1.27))))
  (pin "2")
  (pin "1"))
 (symbol
  (lib_id "Connector:Conn_01x03_Pin")
  (at 82.55 109.22 0)
  (unit 1)
  (body_style 1)
  (exclude_from_sim no)
  (in_bom yes)
  (on_board yes)
  (in_pos_files yes)
  (dnp no)
  (property "Reference" "J1" (at 83.185 101.6 0) (show_name no) (do_not_autoplace no) (effects (font (size 1.27 1.27))))
  (property "Value" "To tilt servo" (at 87.884 104.14 0) (show_name no) (do_not_autoplace no) (effects (font (size 1.27 1.27))))
  (property "Footprint" "" (at 82.55 109.22 0) (hide yes) (show_name no) (do_not_autoplace no) (effects (font (size 1.27 1.27))))
  (property "Datasheet" "" (at 82.55 109.22 0) (hide yes) (show_name no) (do_not_autoplace no) (effects (font (size 1.27 1.27))))
  (property "Description" "Generic connector, single row, 01x03, script generated" (at 82.55 109.22 0) (hide yes) (show_name no) (do_not_autoplace no) (effects (font (size 1.27 1.27))))
  (pin "2")
  (pin "1")
  (pin "3"))
 (symbol
  (lib_id "Connector:Conn_01x03_Pin")
  (at 82.55 91.44 0)
  (unit 1)
  (body_style 1)
  (exclude_from_sim no)
  (in_bom yes)
  (on_board yes)
  (in_pos_files yes)
  (dnp no)
  (property "Reference" "J2" (at 83.185 83.82 0) (show_name no) (do_not_autoplace no) (effects (font (size 1.27 1.27))))
  (property "Value" "To pan servo" (at 88.138 86.106 0) (show_name no) (do_not_autoplace no) (effects (font (size 1.27 1.27))))
  (property "Footprint" "" (at 82.55 91.44 0) (hide yes) (show_name no) (do_not_autoplace no) (effects (font (size 1.27 1.27))))
  (property "Datasheet" "" (at 82.55 91.44 0) (hide yes) (show_name no) (do_not_autoplace no) (effects (font (size 1.27 1.27))))
  (property "Description" "Generic connector, single row, 01x03, script generated" (at 82.55 91.44 0) (hide yes) (show_name no) (do_not_autoplace no) (effects (font (size 1.27 1.27))))
  (pin "2")
  (pin "1")
  (pin "3"))
 (symbol
  (lib_id "Device:R_45deg")
  (at 160.02 140.97 0)
  (mirror y)
  (unit 1)
  (body_style 1)
  (exclude_from_sim no)
  (in_bom yes)
  (on_board yes)
  (in_pos_files yes)
  (dnp no)
  (property "Reference" "R7" (at 154.94 140.462 0) (show_name no) (do_not_autoplace no) (effects (font (size 1.27 1.27))))
  (property "Value" "1M" (at 154.686 142.24 0) (show_name no) (do_not_autoplace no) (effects (font (size 1.27 1.27))))
  (property "Footprint" "" (at 160.02 142.748 0) (hide yes) (show_name no) (do_not_autoplace no) (effects (font (size 1.27 1.27))))
  (property "Datasheet" "" (at 160.02 140.97 0) (hide yes) (show_name no) (do_not_autoplace no) (effects (font (size 1.27 1.27))))
  (property "Description" "Resistor, rotated by 45°" (at 160.02 140.97 0) (hide yes) (show_name no) (do_not_autoplace no) (effects (font (size 1.27 1.27))))
  (pin "2")
  (pin "1"))
 (symbol
  (lib_id "Connector:Conn_01x02_Pin")
  (at 181.61 129.54 0)
  (mirror y)
  (unit 1)
  (body_style 1)
  (exclude_from_sim no)
  (in_bom yes)
  (on_board yes)
  (in_pos_files yes)
  (dnp no)
  (property "Reference" "J7" (at 183.642 131.064 0) (show_name no) (do_not_autoplace no) (effects (font (size 1.27 1.27))))
  (property "Value" "Conn_01x02_Pin" (at 191.77 131.826 0) (hide yes) (show_name no) (do_not_autoplace no) (effects (font (size 1.27 1.27))))
  (property "Footprint" "" (at 181.61 129.54 0) (hide yes) (show_name no) (do_not_autoplace no) (effects (font (size 1.27 1.27))))
  (property "Datasheet" "" (at 181.61 129.54 0) (hide yes) (show_name no) (do_not_autoplace no) (effects (font (size 1.27 1.27))))
  (property "Description" "Generic connector, single row, 01x02, script generated" (at 181.61 129.54 0) (hide yes) (show_name no) (do_not_autoplace no) (effects (font (size 1.27 1.27))))
  (pin "2")
  (pin "1"))
 (symbol
  (lib_id "power:GND")
  (at 125.73 135.89 0)
  (unit 1)
  (body_style 1)
  (exclude_from_sim no)
  (in_bom yes)
  (on_board yes)
  (in_pos_files yes)
  (dnp no)
  (fields_autoplaced yes)
  (property "Reference" "#PWR03" (at 125.73 142.24 0) (hide yes) (show_name no) (do_not_autoplace no) (effects (font (size 1.27 1.27))))
  (property "Value" "GND" (at 125.73 140.97 0) (show_name no) (do_not_autoplace no) (effects (font (size 1.27 1.27))))
  (property "Footprint" "" (at 125.73 135.89 0) (hide yes) (show_name no) (do_not_autoplace no) (effects (font (size 1.27 1.27))))
  (property "Datasheet" "" (at 125.73 135.89 0) (hide yes) (show_name no) (do_not_autoplace no) (effects (font (size 1.27 1.27))))
  (property "Description" "Power symbol creates a global label with name \"GND\" , ground" (at 125.73 135.89 0) (hide yes) (show_name no) (do_not_autoplace no) (effects (font (size 1.27 1.27))))
  (pin "1"))
 (symbol
  (lib_id "Device:R_45deg")
  (at 160.02 125.73 0)
  (mirror x)
  (unit 1)
  (body_style 1)
  (exclude_from_sim no)
  (in_bom yes)
  (on_board yes)
  (in_pos_files yes)
  (dnp no)
  (property "Reference" "R4" (at 154.94 125.222 0) (show_name no) (do_not_autoplace no) (effects (font (size 1.27 1.27))))
  (property "Value" "1M" (at 154.94 127 0) (show_name no) (do_not_autoplace no) (effects (font (size 1.27 1.27))))
  (property "Footprint" "" (at 160.02 123.952 0) (hide yes) (show_name no) (do_not_autoplace no) (effects (font (size 1.27 1.27))))
  (property "Datasheet" "" (at 160.02 125.73 0) (hide yes) (show_name no) (do_not_autoplace no) (effects (font (size 1.27 1.27))))
  (property "Description" "Resistor, rotated by 45°" (at 160.02 125.73 0) (hide yes) (show_name no) (do_not_autoplace no) (effects (font (size 1.27 1.27))))
  (pin "2")
  (pin "1"))
 (symbol
  (lib_id "MCU_Module:Arduino_MKR_Wifi_1010")
  (at 125.73 99.06 0)
  (unit 1)
  (body_style 1)
  (exclude_from_sim no)
  (in_bom yes)
  (on_board yes)
  (in_pos_files yes)
  (dnp no)
  (fields_autoplaced yes)
  (property "Reference" "A1" (at 125.73 71.12 0) (show_name no) (do_not_autoplace no) (effects (font (size 1.27 1.27))))
  (property "Value" "Arduino_MKR_WIFI_1010" (at 125.73 73.66 0) (show_name no) (do_not_autoplace no) (effects (font (size 1.27 1.27))))
  (property "Footprint" "" (at 139.446 133.096 0) (hide yes) (show_name no) (do_not_autoplace no) (effects (font
    (face "SF Arabic") (size 1.27 1.27)
    (italic yes))))
  (property "Datasheet" "" (at 164.846 130.556 0) (hide yes) (show_name no) (do_not_autoplace no) (effects (font (size 1.27 1.27))))
  (property "Description" "" (at 264.16 128.016 0) (hide yes) (show_name no) (do_not_autoplace no) (effects (font (size 1.27 1.27))))
  (pin "7")
  (pin "8")
  (pin "9")
  (pin "10")
  (pin "6")
  (pin "5")
  (pin "11")
  (pin "12")
  (pin "13")
  (pin "14")
  (pin "15")
  (pin "16")
  (pin "17")
  (pin "18")
  (pin "19")
  (pin "20")
  (pin "21")
  (pin "22")
  (pin "23")
  (pin "4")
  (pin "3")
  (pin "2")
  (pin "1")
  (pin "29")
  (pin "28")
  (pin "27")
  (pin "26")
  (pin "25")
  (pin "24"))
 (symbol
  (lib_id "Device:R_45deg")
  (at 160.02 135.89 0)
  (mirror x)
  (unit 1)
  (body_style 1)
  (exclude_from_sim no)
  (in_bom yes)
  (on_board yes)
  (in_pos_files yes)
  (dnp no)
  (property "Reference" "R6" (at 154.94 135.382 0) (show_name no) (do_not_autoplace no) (effects (font (size 1.27 1.27))))
  (property "Value" "1M" (at 154.94 137.16 0) (show_name no) (do_not_autoplace no) (effects (font (size 1.27 1.27))))
  (property "Footprint" "" (at 160.02 134.112 0) (hide yes) (show_name no) (do_not_autoplace no) (effects (font (size 1.27 1.27))))
  (property "Datasheet" "" (at 160.02 135.89 0) (hide yes) (show_name no) (do_not_autoplace no) (effects (font (size 1.27 1.27))))
  (property "Description" "Resistor, rotated by 45°" (at 160.02 135.89 0) (hide yes) (show_name no) (do_not_autoplace no) (effects (font (size 1.27 1.27))))
  (pin "2")
  (pin "1"))
 (sheet_instances
  (path ""
   (page "1")))
 (embedded_fonts no))
